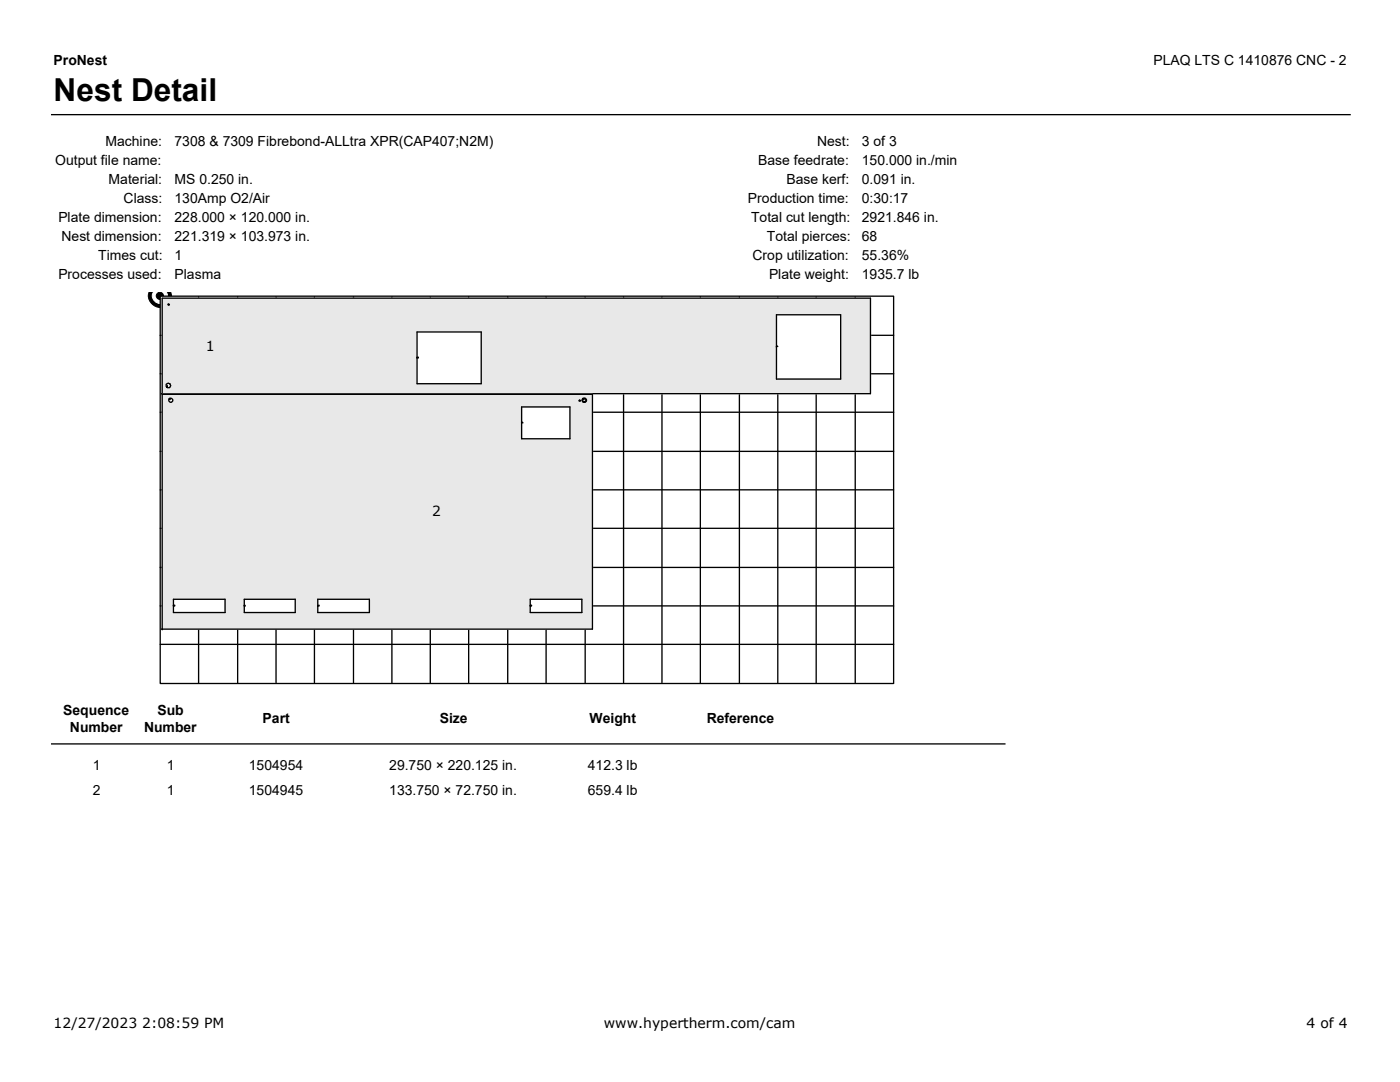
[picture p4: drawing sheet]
<svg xmlns="http://www.w3.org/2000/svg" width="279mm" height="216mm" viewBox="0 0 279 216" stroke-linecap="round" stroke-linejoin="round" font-family="sans-serif">
<path d="M10.2 22.9h259.4" fill="none" stroke="#000" stroke-width=".26"/>
<g fill="#000" stroke="#000" stroke-width=".2">
<path d="M29.7 58.5h4.4a2.3 2.3 0 0 1-2.2 2.8 2.3 2.3 0 0 1-2.2-2.8z" fill-rule="evenodd"/>
<circle cx="31.9" cy="59" r=".72"/>
</g>
<path d="M30.5 58.6l.2-.2h2.4a1.32 1.32 0 0 1-.7 2.1 1.52 1.52 0 0 1-1.9-1.9z" fill-rule="evenodd" fill="#fff" stroke="#fff" stroke-width=".2"/>
<path d="M32 59.1h146.3v77.3h-146.3z" fill-rule="evenodd" fill="#fff" stroke="#000" stroke-width=".26"/>
<g fill="none" stroke="#000" stroke-width=".26">
<path d="M39.6 59.2v.2M47.4 59.2v.2M55.1 59.2v.2M62.8 59.2v.2M70.5 59.2v.2M78.2 59.2v.2M85.9 59.2v.2M93.5 59.2v.2M101.3 59.2v.2M109 59.2v.2M116.8 59.2v.2M124.4 59.2v.2"/>
<path d="M132.1 59.2v.2M139.8 59.2v.2M147.6 59.2v.2M155.2 59.2v.2M162.9 59.2v.2M170.7 59.2v.2M32 66.9h.4M32 74.6h.4M32.2 78.6h141.5v-19.1h-141.3v66.2M32.4 78.7h85.8v46.8h-86M33.3 76.6l.3-.2 .2 .2a.45 .45 0 0 1 .1 .5 .45 .45 0 0 1-.5 .3l-.2-.3zM33.3 77.2h.1"/>
<path d="M33.4 77.1v-.1l-.1 .2M33.6 60.7l.2 .1h-.2zM33.7 60.7h-.1l.1 .1M33.7 60.8h.1M33.7 79.6h.1M33.8 79.6l.2-.1v.2M83.2 71.4v-.1h.3v.1M83.2 71.4h.1M83.2 66.2h12.8v10.4h-12.8zM115.6 79.9l.3 .1h-.3zM115.7 79.9v.1M115.7 79.9l-.1 .1"/>
<path d="M116.3 79.6l.1-.1 .1 .2-.1-.1M116.3 79.6h.1M116.4 79.6l-.1 .1M116.5 79.5a.41 .41 0 0 1 .4 .3 .41 .41 0 0 1-.2 .5l-.4-.3v-.3zM124.4 78.7v57.6M132.1 78.7v57.6M139.8 78.7v57.6M147.6 78.7v57.6M155 69.2l.1-.2 .1 .2M155 62.8h12.8v12.8h-12.8zM155.2 78.7v57.6M162.9 78.7v57.6"/>
<path d="M170.7 78.7v57.6M173.9 66.9h4.4M173.9 74.6h4.4M32 82.3h.4M32 90.1h.4M32 97.7h.4M104.1 84.4v-.2l.3 .2M104.1 81.2h9.6v6.4h-9.6zM118.4 82.3h59.9M118.4 90.1h59.9M118.4 97.7h59.9M32 105.4h.4"/>
<path d="M32 113.2h.4M34.6 119.6h10.3v2.6h-10.3zM48.8 119.6h10.1v2.6h-10.1zM63.4 119.6h10.3v2.6h-10.3zM105.8 119.6h10.3v2.6h-10.3zM118.4 105.4h59.9M118.4 113.2h59.9M32 120.9h.4M32 128.6h146.3M34.6 120.9v-.1h.3v.1M34.6 120.9h.1M39.6 125.5v10.8"/>
<path d="M47.4 125.5v10.8M48.8 120.9v-.1l.1 .1M48.8 120.9h.1M55.1 125.5v10.8M62.8 125.5v10.8M63.4 120.9l.1-.1 .2 .1M63.4 120.9h.1M70.5 125.5v10.8M78.2 125.5v10.8M85.9 125.5v10.8M93.5 125.5v10.8M101.3 125.5v10.8"/>
<path d="M105.8 120.9v-.1h.3v.1M105.8 120.9h.1M109 125.5v10.8M116.8 125.5v10.8M118.4 120.9h59.9M10.2 148.4h190.5"/>
<circle cx="34.1" cy="79.9" r=".39"/>
<circle cx="116.6" cy="79.9" r=".44"/>
</g>
<g fill="#e8e8e8" stroke="#e8e8e8" stroke-width=".26">
<path d="M33.6 60.7v.1h.2zM155 62.8v12.8h12.8v-12.8zM83.2 66.2v10.4h12.8v-10.4zM33.3 76.6a.48 .48 0 0 0 .1 .7 .48 .48 0 0 0 .7-.3l-.1-.4-.4-.2zM32.4 59.5h141.3v19.1h-141.3z" fill-rule="evenodd"/>
<path d="M116.5 79.5a.37 .37 0 0 0-.2 .6 .37 .37 0 0 0 .6-.1v-.4zM116.2 79.9a.44 .44 0 0 0 .8 0 .44 .44 0 0 0-.8 0zM115.6 79.9v.1h.3zM104.1 81.2v6.4h9.6v-6.4zM105.8 119.6v2.6h10.3v-2.6zM63.4 119.6v2.6h10.3v-2.6zM48.8 119.6v2.6h10.1v-2.6zM34.6 119.6v2.6h10.3v-2.6zM33.7 79.9a.4 .4 0 0 0 .8 0 .4 .4 0 0 0-.8 0zM32.4 78.7h85.8v46.8h-85.8z" fill-rule="evenodd"/>
</g>
<text font-size="6.3" x="10.7" y="20.1">Nest Detail</text>
<g font-size="2.8">
<text x="10.7" y="13.1">ProNest</text>
<text x="230.2" y="13.1">PLAQ LTS C 1410876 CNC - 2</text>
<text x="21.1" y="29">Machine:</text>
<text x="34.8" y="29">7308 &amp; 7309 Fibrebond-ALLtra XPR(CAP407;N2M)</text>
<text x="163.1" y="29">Nest:</text>
<text x="172" y="29">3 of 3</text>
<text x="11" y="32.8">Output file name:</text>
<text x="151.3" y="32.9">Base feedrate:</text>
<text x="172" y="32.9">150.000 in./min</text>
<text x="21.7" y="36.7">Material:</text>
<text x="24.7" y="40.5">Class:</text>
<text x="34.8" y="36.7">MS 0.250 in.</text>
<text x="34.8" y="40.5">130Amp O2/Air</text>
<text x="149.3" y="40.5">Production time:</text>
<text x="157" y="36.7">Base kerf:</text>
<text x="172" y="36.7">0.091 in.</text>
<text x="172" y="40.5">0:30:17</text>
<text x="11.6" y="44.3">Plate dimension:</text>
<text x="34.8" y="44.3">228.000 × 120.000 in.</text>
<text x="149.9" y="44.3">Total cut length:</text>
<text x="172" y="44.3">2921.846 in.</text>
<text x="12.3" y="48.1">Nest dimension:</text>
<text x="19.6" y="51.8">Times cut:</text>
<text x="34.8" y="48.1">221.319 × 103.973 in.</text>
<text x="34.8" y="51.9">1</text>
<text x="150.2" y="51.9">Crop utilization:</text>
<text x="153" y="48.1">Total pierces:</text>
<text x="172" y="48.1">68</text>
<text x="172" y="51.9">55.36%</text>
<text x="11.6" y="55.7">Processes used:</text>
<text x="34.8" y="55.7">Plasma</text>
<text x="153.5" y="55.7">Plate weight:</text>
<text x="172" y="55.7">1935.7 lb</text>
<text x="41.1" y="70">1</text>
<text x="86.3" y="102.9">2</text>
<text x="12.6" y="142.6">Sequence</text>
<text x="31.4" y="142.6">Sub</text>
<text x="14" y="146">Number</text>
<text x="28.7" y="146">Number</text>
<text x="52.4" y="144.3">Part</text>
<text x="87.8" y="144.3">Size</text>
<text x="117.7" y="144.3">Weight</text>
<text x="141" y="144.3">Reference</text>
<text x="18.5" y="153.6">1</text>
<text x="33.3" y="153.6">1</text>
<text x="49.7" y="153.6">1504954</text>
<text x="77.7" y="153.6">29.750 × 220.125 in.</text>
<text x="117.3" y="153.6">412.3 lb</text>
<text x="18.5" y="158.7">2</text>
<text x="33.3" y="158.7">1</text>
<text x="49.7" y="158.7">1504945</text>
<text x="77.7" y="158.7">133.750 × 72.750 in.</text>
<text x="117.3" y="158.7">659.4 lb</text>
<text x="10.7" y="205.2">12/27/2023 2:08:59 PM</text>
<text x="120.5" y="205.2">www.hypertherm.com/cam</text>
<text x="260.8" y="205.2">4 of 4</text>
</g>
</svg>
